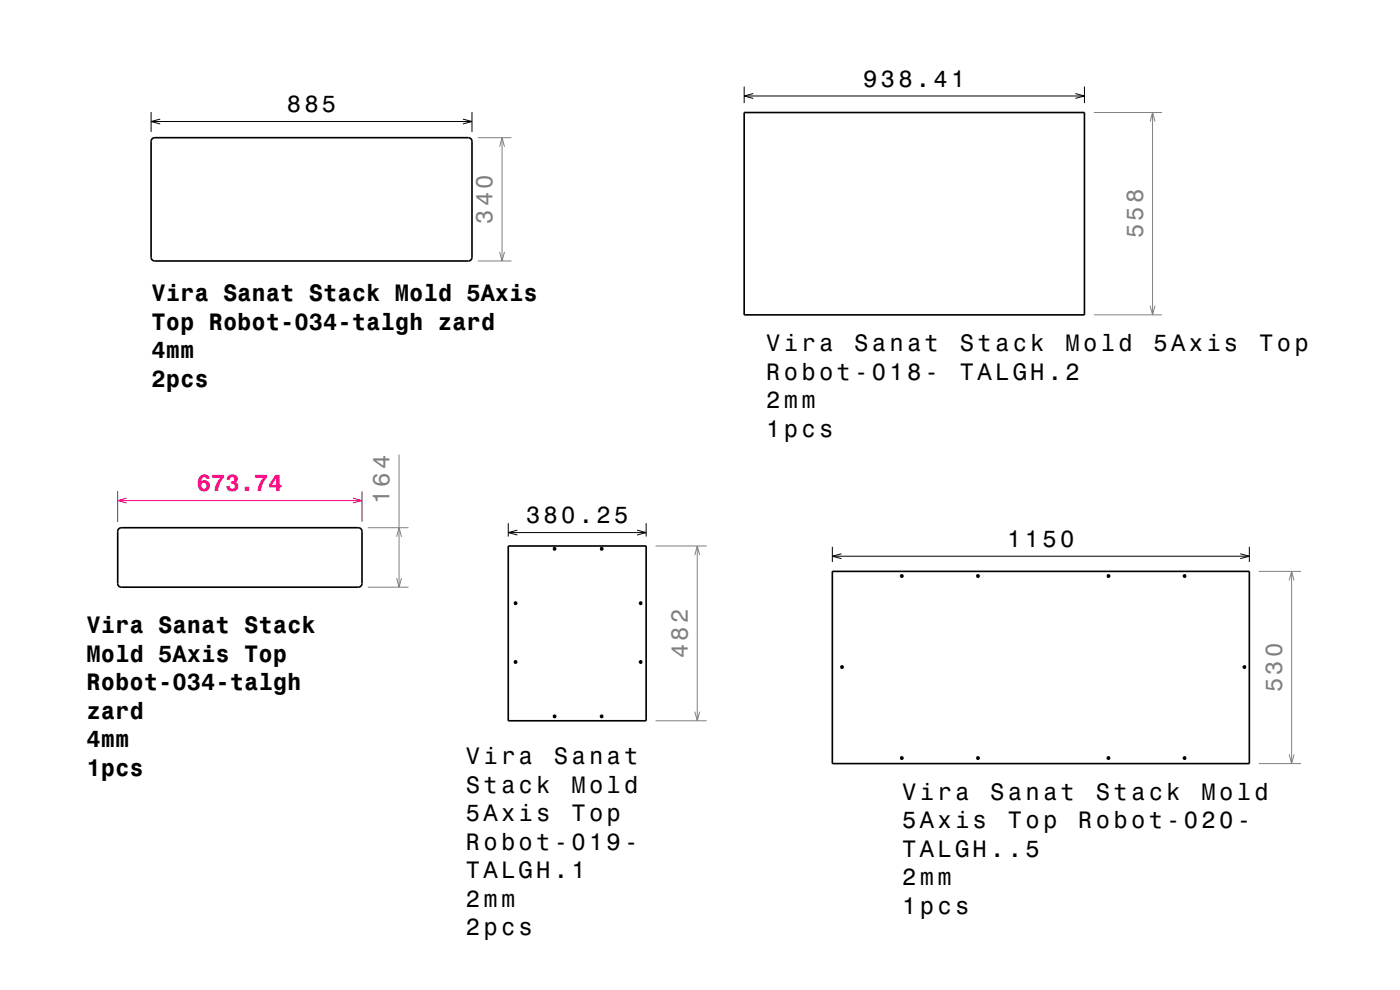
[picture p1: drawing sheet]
<svg xmlns="http://www.w3.org/2000/svg" width="297mm" height="210mm" viewBox="0 0 297 210" stroke-linecap="round" stroke-linejoin="round" font-family="sans-serif">
<g fill="none" stroke="#000" stroke-width=".21">
<path d="M157.9 18.4v3.5M159.8 19.8l-1.9 .6 1.9 .5M228.1 19.8l2 .6-2 .5M230.1 18.4v3.5M32.1 23.8v4.2M32.1 25.8h68M34 25.3l-1.9 .5 1.9 .5M98.2 25.3l1.9 .5-1.9 .5M100.1 23.8v4.2M157.9 20.4h72.2M107.8 111v2.8M107.8 113h29.3"/>
<path d="M109.8 112.5l-2 .5 2 .5M135.1 112.5l2 .5-2 .5M137.1 111v2.8M176.6 116v3.2M176.6 118h88.4M178.5 117.5l-1.9 .5 1.9 .5M263.1 117.5l1.9 .5-1.9 .5M265 116v3.2"/>
</g>
<g fill="none" stroke="#808080" stroke-width=".21">
<path d="M101.4 29.2h7.1M106 31.1l.5-1.9 .5 1.9M106.5 29.2v26.2M232.1 23.9h14.4M244 25.8l.5-1.9 .5 1.9M244.5 23.9v42.9M101.4 55.4h7.1M106 53.4l.5 2 .5-2M232.1 66.8h14.4M244 64.9l.5 1.9 .5-1.9M84.7 96.4v28.2M78 111.9h8.7"/>
<path d="M84.1 113.9l.6-2 .5 2M139.1 115.8h10.8M147.4 117.7l.5-1.9 .5 1.9M147.9 115.8v37.1M78 124.6h8.7M84.1 122.6l.6 2 .5-2M267 121.2h9M273.5 123.1l.5-1.9 .5 1.9M274 121.2v40.8M139.1 152.9h10.8M147.4 151l.5 1.9 .5-1.9M267 162h9"/>
<path d="M273.5 160l.5 2 .5-2"/>
</g>
<path d="M25 104.2v6.5M25 106.2h51.8M26.9 105.7l-1.9 .5 1.9 .5M74.9 105.7l1.9 .5-1.9 .5M76.8 104.2v6.5" fill="none" stroke="#ff0080" stroke-width=".21"/>
<g fill="none" stroke="#000" stroke-width=".35">
<path d="M32.4 29.4l.4-.2h66.8l.4 .3 .1 .5v24.8l-.3 .4-.4 .2-66.8-.1-.4-.2-.1-.5v-24.6zM157.9 23.9h72.2v42.9h-72.2zM25.3 112.1l.4-.2 50.5 .1 .4 .2 .2 .5v11.3l-.3 .4-.5 .2-50.5-.1-.4-.3-.1-.4v-11.1zM107.8 115.8h29.3v37.1h-29.3zM117.5 116.3l.2-.1 .2 .3-.4 .1zM127.5 116.3h.4v.2l-.4 .1zM109.2 127.8l.2-.1 .2 .3-.4 .2zM135.7 127.9l.2-.2 .3 .3-.3 .2zM176.6 121.2h88.4v40.8h-88.4zM191.1 122l.4 .1v.2l-.3 .1zM207.3 122l.4 .1v.2l-.4 .1zM235 122l.4 .1v.2l-.4 .1z"/>
<path d="M251.1 122.1l.4-.1 .1 .2-.3 .2zM109.2 140.3l.2-.1 .2 .3-.4 .1zM117.5 151.8l.2-.1 .2 .4-.4 .1zM127.4 151.9l.4-.1 .1 .2-.3 .2zM135.7 140.3l.4-.1 .1 .2-.3 .3zM178.4 141.3l.2-.1 .3 .4-.4 .1zM263.8 141.4l.3-.1 .2 .2-.3 .2zM191.1 160.6l.4 .1v.2l-.3 .1zM207.3 160.6l.4 .1v.2l-.4 .1zM234.9 160.7l.4-.1 .1 .2-.3 .3zM251.1 160.7l.4-.1 .1 .2-.3 .3z"/>
</g>
<g font-size="5">
<text x="60.8" y="23.8">885</text>
<text x="183.1" y="18.4">938.41</text>
<text x="32.1" y="63.9">Vira Sanat Stack Mold 5Axis</text>
<text x="32.1" y="70">Top Robot-034-talgh zard</text>
<text x="32.1" y="76">4mm</text>
<text x="162.5" y="74.5">Vira</text>
<text x="181.2" y="74.5">Sanat</text>
<text x="203.6" y="74.5">Stack</text>
<text x="226" y="74.5">Mold</text>
<text x="244.7" y="74.5">5Axis</text>
<text x="267.1" y="74.5">Top</text>
<text x="32.1" y="82.1">2pcs</text>
<text x="162.5" y="80.5">Robot-018-</text>
<text x="203.6" y="80.5">TALGH.2</text>
<text x="162.5" y="86.6">2mm</text>
<text x="162.5" y="92.6">1pcs</text>
<text x="111.6" y="111">380.25</text>
<text x="213.7" y="116">1150</text>
<text x="18.4" y="134.3">Vira Sanat Stack</text>
<text x="18.4" y="140.4">Mold 5Axis Top</text>
<text x="18.4" y="146.4">Robot-034-talgh</text>
<text x="18.4" y="152.5">zard</text>
<text x="18.4" y="158.5">4mm</text>
<text x="18.4" y="164.6">1pcs</text>
<text x="98.8" y="162.1">Vira</text>
<text x="117.5" y="162.1">Sanat</text>
<text x="98.8" y="168.2">Stack</text>
<text x="121.2" y="168.2">Mold</text>
<text x="191.4" y="169.7">Vira</text>
<text x="210.1" y="169.7">Sanat</text>
<text x="232.5" y="169.7">Stack</text>
<text x="254.9" y="169.7">Mold</text>
<text x="98.8" y="174.2">5Axis</text>
<text x="121.2" y="174.2">Top</text>
<text x="191.4" y="175.7">5Axis</text>
<text x="213.8" y="175.7">Top</text>
<text x="228.7" y="175.7">Robot-020-</text>
<text x="98.8" y="180.3">Robot-019-</text>
<text x="191.4" y="181.8">TALGH..5</text>
<text x="98.8" y="186.3">TALGH.1</text>
<text x="191.4" y="187.8">2mm</text>
<text x="98.8" y="192.4">2mm</text>
<text x="191.4" y="193.9">1pcs</text>
<text x="98.8" y="198.4">2pcs</text>
</g>
<g font-size="5" fill="#808080">
<text x="104.5" y="47.5" transform="rotate(-90 104.5 47.5)">340</text>
<text x="242.5" y="50.6" transform="rotate(-90 242.5 50.6)">558</text>
<text x="82.7" y="106.9" transform="rotate(-90 82.7 106.9)">164</text>
<text x="145.9" y="139.6" transform="rotate(-90 145.9 139.6)">482</text>
<text x="272" y="146.8" transform="rotate(-90 272 146.8)">530</text>
</g>
<text font-size="5" fill="#ff0080" x="41.8" y="104.2">673.74</text>
</svg>
